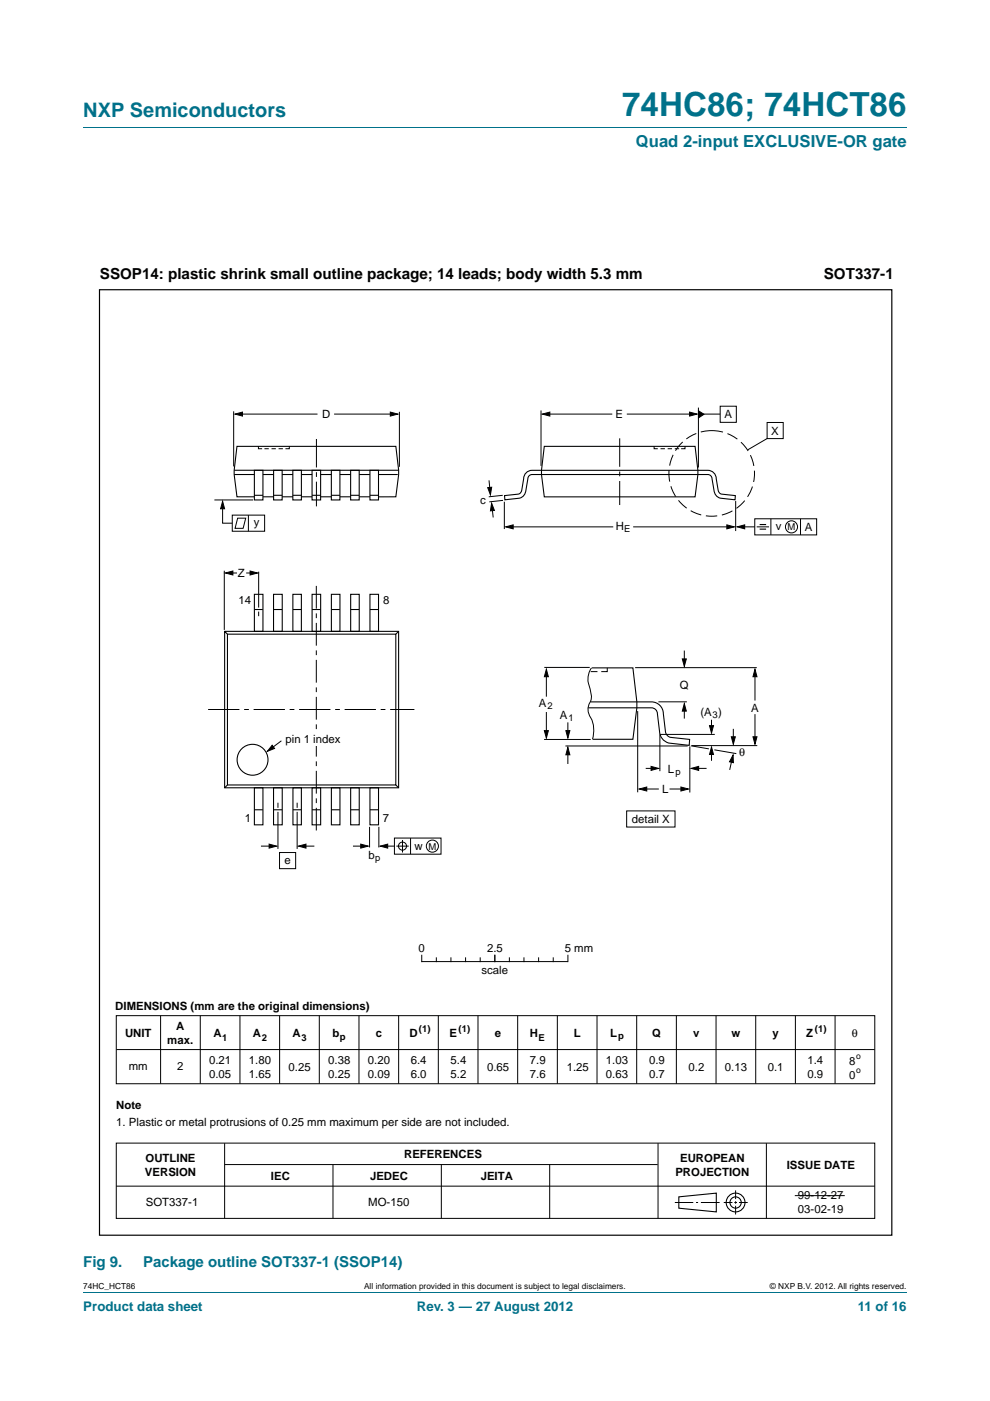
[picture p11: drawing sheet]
<svg xmlns="http://www.w3.org/2000/svg" width="210mm" height="297mm" viewBox="0 0 210 297" stroke-linecap="round" stroke-linejoin="round" font-family="sans-serif">
<path d="M17.7 27h174.6M17.7 273.9h174.6" fill="none" stroke="#00718a" stroke-width=".21"/>
<g fill="none" stroke="#000" stroke-width=".21">
<path d="M49.6 87.2v11.7M50.8 87.8h16.5M54.8 94.6v.5h.8M56.1 95.1h.9M57.6 95.1h.9M59.1 95.1h.9M61.4 94.6v.5h-.9M70.9 87.8h12.6M84.7 87.3v11.7M114.8 87v11.8M115.7 87.8h14.2M132.9 87.8h14.1"/>
<path d="M138.7 94.6v.5h.8M140.1 95.1h.9M141.6 95.1h.9M143.1 95.1h.9M145.3 94.6v.5h-.8M148.1 86.4v12.7M148.7 87.8h4M152.8 86.1h3.4v3.4h-3.4zM162.7 89.6h3.4v3.4h-3.4zM162.7 93l-4.1 2.4M45.5 106h8.2M47.2 106.9v4h2.1"/>
<path d="M49.3 109.2h6.8v3.4h-6.8zM50.4 109.9h1.7l-.5 2.1h-1.7zM52.7 109.2v3.4M103.7 101.8l.3 2.6M104.3 107.2l.3 2.5M106.6 105l-2.9 .3M106.7 106.1l-2.9 .3M107 106.4v5.8M108.1 111.7h22M134.3 111.7h20.4M156 106.2v6.4M157.2 111.7h2.9"/>
<path d="M160.1 110h13.1v3.4h-13.1zM160.5 111.7h2.6M163.5 110v3.4M169.8 110v3.4M47.6 121v12.6M48.4 121.5h1.9M52.2 121.5h1.8M54.9 121.2v7.6M54.9 129.7v.9M145.1 137.9v2.3M115.4 156.8h9.9M115.4 141.5h9.7"/>
<path d="M115.9 142.4v5.3M115.9 151v4.7M119.9 158.2h26M120.4 153.2v2.8M120.4 159.4v2.6M125.3 142.4h1.4M125.5 141.6a4.5 4.5 0 0 0-.3 4.6l.1 .7a3 3 0 0 1-.4 2.5 3.6 3.6 0 0 0 .7 3.3l.3 2-.2 2M128.8 141.6v.8h-1.3M134.7 141.6h25.8M135.3 150.8v17.2M139.7 148.8h6M140 155.7h11.6"/>
<path d="M140 155.7v7.8M145.1 149.8v2.6M146.3 158.3v9.7M146.5 158.1l3.9 .7M146.7 158.1h13.9M150.9 152.6v1.9M150.9 159.4v1.9M151.5 159l4.7 .8M155.5 154.5v2.6M160.1 142.7v5.8M160.1 151.4v5.5M55.3 179.4h2.6"/>
<path d="M59 170.2v1.1M59 172.1v7.9M63 170.2v1.1M63 172.1v7.9M64.1 179.4h2.6M74.9 179.4h2.5M78.4 175.3v4.4M80.4 175.3v4.4M81.5 179.4h2.2M83.7 177.7h9.8v3.4h-9.8zM84.1 179.4h2.6M85.4 178.1v2.6"/>
<path d="M87.1 177.7v3.4M132.9 171.9h10.3v3.4h-10.3zM136.4 167.3h3.3M137 162.9h1.8M142 167.3h3.2M147.5 162.9h2.4M155.3 160.7l-.5 2.5M59.3 180.8h3.4v3.4h-3.4zM24.7 215.3h160.8v14.5h-160.8zM34.1 215.3v14.5M42.5 215.3v14.5M50.9 215.3v14.5"/>
<path d="M59.3 215.3v14.5M67.7 215.3v14.5M76.1 215.3v14.5M84.6 215.3v14.5M93 215.3v14.5M101.4 215.3v14.5M109.8 215.3v14.5M118.2 215.3v14.5M126.6 215.3v14.5M135 215.3v14.5M143.5 215.3v14.5M151.9 215.3v14.5"/>
<path d="M160.3 215.3v14.5M168.7 215.3v14.5M177.1 215.3v14.5M24.7 222.5h160.8M24.7 251.5h160.8M24.7 242.4h160.8v15.9h-160.8zM47.6 242.4v15.9M47.7 246.9h91.8M70.6 246.9v11.4M93.6 246.9v11.4M116.6 246.9v11.4M139.6 242.4v15.9"/>
<path d="M143.1 255h3.9M147.6 255h.5M148.7 255h3.9M153.5 255h1.9M155.7 255h.6M156 252.4v1.8M156 254.7v.5M156 255.7v1.8M156.7 255h1.9M162.6 242.4v15.9"/>
<circle cx="167.9" cy="111.7" r="1.28"/>
<circle cx="85.4" cy="179.4" r=".86"/>
<circle cx="91.7" cy="179.4" r="1.28"/>
</g>
<g fill="none" stroke="#000" stroke-width=".23">
<path d="M49.7 99.7h34.9M54 99.7h1.8v6.3h-1.8zM58 99.7h1.8v6.3h-1.8zM62.1 99.7h1.8v6.3h-1.8zM66.2 99.7h1.8v6.3h-1.8zM70.3 99.7h1.8v6.3h-1.8zM74.4 99.7h1.8v6.3h-1.8zM78.5 99.7h1.8v6.3h-1.8zM114.8 99.7h35.3a1.79 1.79 0 0 1 1.8 1.8l.4 2.4a.96 .96 0 0 0 .7 .9l3 .3-.1 .9-3.1-.4a1.81 1.81 0 0 1-1.4-1.7l-.4-2.4a.89 .89 0 0 0-.9-.9h-35.3M115 99.7h-2.1a1.79 1.79 0 0 0-1.8 1.8l-.4 2.4a.96 .96 0 0 1-.8 .9l-2.9 .3 .1 .9 3.1-.4a1.81 1.81 0 0 0 1.4-1.7l.4-2.4a.89 .89 0 0 1 .9-.9h2.1M115.4 94.6h32l.6 5.1-.6 5.6h-32l-.6-4.7zM49.7 100.6h4.3"/>
<path d="M54 105h1.8M54 105.3h-3.7l-.6-4.7 .6-6h33.7l.6 5.1-.6 5.6h-3.7M55.8 100.6h2.2M55.8 105.3h2.2M58 105h1.8M59.8 100.6h2.3M59.8 105.3h2.3M62.1 105h1.8M63.9 100.6h2.3M63.9 105.3h2.3M66.2 105h1.8M68 100.6h2.3"/>
<path d="M68 105.3h2.3M70.3 105h1.8M72.1 100.6h2.3M72.1 105.3h2.3M74.4 105h1.8M76.2 100.6h2.3M76.2 105.3h2.3M78.5 105h1.8M80.3 100.6h4.1M47.6 133.9h36.9v33.1h-36.9v-33.1l.6 .6zM48.2 134.5h35.8v31.9h-35.8zM54 126h1.8v7.9h-1.8z"/>
<path d="M54 129.2h1.7M58 126h1.9v7.9h-1.9zM58 129.2h1.8M62.1 126h1.8v7.9h-1.8zM62.2 129.2h1.7M66.2 126h1.8v7.9h-1.8zM66.2 129.2h1.8M70.3 126h1.8v7.9h-1.8zM70.3 129.2h1.8M74.4 126h1.8v7.9h-1.8zM74.4 129.2h1.8M78.5 126h1.8v7.9h-1.8z"/>
<path d="M78.5 129.2h1.8M84.5 133.9l-.5 .6M125.3 148.8h12.9a2.52 2.52 0 0 1 2.5 2.5l.5 3.9a1.44 1.44 0 0 0 1 1.1l4.1 .5-.1 1.2-4.4-.5a2.66 2.66 0 0 1-1.9-2.4l-.5-3.8a1.26 1.26 0 0 0-1.2-1.2h-13.4M125.5 141.6h8.7l.9 7.2v1.3l-.9 6.6h-8.5M48.2 166.4l-.6 .6M54 167h1.8v7.9h-1.8zM54 171.7h1.7M58 167h1.9v7.9h-1.9zM58 171.7h1.8M62.1 167h1.8v7.9h-1.8zM62.1 171.7h1.8M66.2 167h1.8v7.9h-1.8z"/>
<path d="M66.2 171.7h1.8M70.3 167h1.8v7.9h-1.8zM70.3 171.7h1.8M74.4 167h1.8v7.9h-1.8zM74.4 171.7h1.8M78.5 167h1.8v7.9h-1.8zM78.5 171.7h1.8M84 166.4l.5 .6M144 253.8l7.9-.8v3.9l-7.9-.7z"/>
<circle cx="53.6" cy="161.1" r="3.3"/>
<circle cx="156" cy="255" r="1.99"/>
<circle cx="156" cy="255" r="1.2"/>
</g>
<g fill="#000" stroke="#000" stroke-width=".21">
<path d="M49.8 87.8l1.6-.4v.8zM82.8 87.4l1.6 .4-1.6 .4zM115 87.8l1.6-.4v.8zM146.3 87.4l1.6 .4-1.6 .4zM148.1 87.1l1.2 .7-1.2 .8zM47.2 106.3l.4 1.6h-.8zM103.4 103.4l.9-.1-.3 1.6zM104.3 106.7l.6 1.5-.9 .1zM107.3 111.7l1.5-.4v.8zM154.2 111.3l1.6 .4-1.6 .4zM156.4 111.7l1.6-.4v.8zM47.8 121.5l1.6-.4v.8z"/>
<path d="M53 121.1l1.6 .4-1.6 .4zM144.7 139.7h.9l-.5 1.6zM115.9 141.9l.4 1.6h-.8zM115.5 154.9h.8l-.4 1.6zM120 154.9h.9l-.5 1.6zM145.1 149.2l.5 1.6h-.9zM150.9 158.4l.4 1.6h-.8zM150.5 153.9h.8l-.4 1.5zM155.1 156.2h.9l-.5 1.6zM160.1 141.9l.5 1.6h-.9zM159.7 156.2h.9l-.5 1.6zM57.1 179l1.6 .4-1.6 .4z"/>
<path d="M63.3 179.4l1.6-.4v.8zM76.5 179l1.6 .4-1.6 .4zM80.6 179.4l1.6-.4v.8zM120.4 158.4l.5 1.6h-.9zM135.6 167.3l1.6-.4v.8zM138.1 162.5l1.6 .4-1.6 .4zM144.4 166.9l1.6 .4-1.6 .4zM146.6 162.9l1.6-.4v.8zM155.5 160.1l.1 1.6-.9-.2z"/>
</g>
<path d="M161.1 111.2h1.4M161.1 112.2h1.4" fill="none" stroke="#000" stroke-width=".24"/>
<circle cx="151" cy="100.4" r="9.1" fill="none" stroke="#000" stroke-width=".21" stroke-dasharray="2.4 1" stroke-linecap="butt"/>
<path d="M67.1 124.2v51.9" fill="none" stroke="#000" stroke-width=".21" stroke-dasharray="4.8 1 1 1" stroke-linecap="butt"/>
<path d="M44.1 150.4h43.8" fill="none" stroke="#000" stroke-width=".21" stroke-dasharray="6.6 1 1 1" stroke-linecap="butt"/>
<path d="M67.1 93.1v14.3M131.4 92.9v14.2" fill="none" stroke="#000" stroke-width=".21" stroke-dasharray="6 1 1 1" stroke-linecap="butt"/>
<path d="M66.4 155h1.2v3.2h-1.2z" fill="#fff"/>
<g fill="none" stroke="#000" stroke-width=".21">
<path d="M59.7 157.1l-2.3 1.7M89.5 202.5v1.4M89.5 203.9h30.9M92.5 203.1v.8M95.6 203.1v.8M98.7 203.1v.8M101.9 203.1v.8M104.9 202.5v1.4M105 202.5v1.4M108 203.1v.8M111.1 203.1v.8M114.2 203.1v.8"/>
<path d="M117.3 203.1v.8M120.5 202.5v1.4M168.6 253.5h10.6"/>
</g>
<path d="M57.7 158l.5 .7-1.5 .6z" fill="#000" stroke="#000" stroke-width=".21"/>
<path d="M21.1 61.4h168.1v200.5h-168.1z" fill="none" stroke="#000" stroke-width=".25"/>
<text font-size="7" fill="#00718a" x="132" y="24.6">74HC86; 74HCT86</text>
<text font-size="4.2" fill="#00718a" x="17.7" y="24.9">NXP Semiconductors</text>
<text font-size="3.5" fill="#00718a" x="134.9" y="31.1">Quad 2-input EXCLUSIVE-OR gate</text>
<g font-size="3.2">
<text x="21.2" y="59.1">SSOP14: plastic shrink small outline package; 14 leads; body width 5.3 mm</text>
<text x="174.7" y="59.1">SOT337-1</text>
</g>
<g font-size="3.2" fill="#00718a">
<text x="17.7" y="268.6">Fig 9.</text>
<text x="30.4" y="268.6">Package outline SOT337-1 (SSOP14)</text>
</g>
<g font-size="2.8" fill="#00718a">
<text x="17.7" y="277.9">Product data sheet</text>
<text x="88.4" y="277.9">Rev. 3 — 27 August 2012</text>
<text x="182" y="277.9">11 of 16</text>
</g>
<g font-size="2.4">
<text x="68.4" y="88.7">D</text>
<text x="130.6" y="88.7">E</text>
<text x="153.7" y="88.7">A</text>
<text x="163.6" y="92.2">X</text>
<text x="101.8" y="106.8">c</text>
<text x="53.9" y="111.5">y</text>
<text x="130.6" y="112.3">H</text>
<text x="164.6" y="112.4">v</text>
<text x="170.7" y="112.6">A</text>
<text x="50.5" y="122.3">Z</text>
<text x="50.6" y="128.2">14</text>
<text x="81.3" y="128.1">8</text>
<text x="114.3" y="149.9">A</text>
<text x="144.2" y="146.2">Q</text>
<text x="118.8" y="152.5">A</text>
<text x="148.6" y="151.9">(A )</text>
<text x="159.3" y="151">A</text>
<text x="60.6" y="157.4">pin 1 index</text>
<text x="156.8" y="160.4">θ</text>
<text x="141.7" y="163.9">L</text>
<text x="140.4" y="168.2">L</text>
<text x="52" y="174.3">1</text>
<text x="81.2" y="174.2">7</text>
<text x="134" y="174.5">detail X</text>
<text x="60.3" y="183.2">e</text>
<text x="78.2" y="182">b</text>
<text x="87.9" y="180.1">w</text>
<text x="88.7" y="201.8">0</text>
<text x="103.3" y="201.8">2.5</text>
<text x="119.8" y="201.8">5 mm</text>
<text x="102.1" y="206.6">scale</text>
<text x="24.5" y="214.2">DIMENSIONS (mm are the original dimensions)</text>
<text x="26.5" y="219.9">UNIT</text>
<text x="35.5" y="221.3">max.</text>
<text x="37.4" y="218.4">A</text>
<text x="45.3" y="219.9">A</text>
<text x="53.7" y="219.9">A</text>
<text x="62.1" y="219.9">A</text>
<text x="70.5" y="219.9">b</text>
<text x="79.7" y="219.9">c</text>
<text x="86.8" y="219.9">D</text>
<text x="95.3" y="219.9">E</text>
<text x="104.9" y="219.9">e</text>
<text x="112.3" y="219.9">H</text>
<text x="121.7" y="219.9">L</text>
<text x="129.4" y="219.9">L</text>
<text x="138.3" y="219.9">Q</text>
<text x="147" y="219.9">v</text>
<text x="155.2" y="219.9">w</text>
<text x="163.8" y="219.9">y</text>
<text x="171" y="219.9">Z</text>
<text x="180.7" y="219.9">θ</text>
<text x="27.3" y="226.8">mm</text>
<text x="37.6" y="227">2</text>
<text x="44.4" y="225.5">0.21</text>
<text x="52.8" y="225.5">1.80</text>
<text x="61.2" y="227.1">0.25</text>
<text x="69.6" y="225.5">0.38</text>
<text x="78" y="225.5">0.20</text>
<text x="87.1" y="225.5">6.4</text>
<text x="95.6" y="225.5">5.4</text>
<text x="103.3" y="227.1">0.65</text>
<text x="112.4" y="225.5">7.9</text>
<text x="120.2" y="227.1">1.25</text>
<text x="128.5" y="225.5">1.03</text>
<text x="137.7" y="225.5">0.9</text>
<text x="146.1" y="227.1">0.2</text>
<text x="153.8" y="227">0.13</text>
<text x="162.8" y="227">0.1</text>
<text x="171.3" y="225.5">1.4</text>
<text x="180.1" y="225.7">8</text>
<text x="44.4" y="228.5">0.05</text>
<text x="52.8" y="228.5">1.65</text>
<text x="69.6" y="228.5">0.25</text>
<text x="78" y="228.5">0.09</text>
<text x="87.1" y="228.5">6.0</text>
<text x="95.6" y="228.5">5.2</text>
<text x="112.4" y="228.5">7.6</text>
<text x="128.5" y="228.5">0.63</text>
<text x="137.7" y="228.5">0.7</text>
<text x="171.3" y="228.5">0.9</text>
<text x="180.1" y="228.7">0</text>
<text x="24.7" y="235">Note</text>
<text x="24.7" y="238.7">1. Plastic or metal protrusions of 0.25 mm maximum per side are not included.</text>
<text x="85.7" y="245.6">REFERENCES</text>
<text x="30.7" y="249.3">VERSION</text>
<text x="30.9" y="246.3">OUTLINE</text>
<text x="57.5" y="250.2">IEC</text>
<text x="78.5" y="250.2">JEDEC</text>
<text x="102" y="250.2">JEITA</text>
<text x="143.3" y="249.3">PROJECTION</text>
<text x="144.3" y="246.3">EUROPEAN</text>
<text x="166.9" y="247.8">ISSUE DATE</text>
<text x="30.9" y="255.8">SOT337-1</text>
<text x="78.1" y="255.8">MO-150</text>
<text x="169.2" y="254.3">99-12-27</text>
<text x="169.2" y="257.2">03-02-19</text>
</g>
<g font-size="2">
<text x="132.4" y="112.8">E</text>
<text x="167.1" y="112.4">M</text>
<text x="116.1" y="150.3">2</text>
<text x="120.6" y="153">1</text>
<text x="151.1" y="152.3">3</text>
<text x="143.3" y="164.4">p</text>
<text x="79.6" y="182.5">p</text>
<text x="90.9" y="180.1">M</text>
<text x="47.1" y="220.6">1</text>
<text x="55.5" y="220.6">2</text>
<text x="63.9" y="220.6">3</text>
<text x="72.1" y="220.4">p</text>
<text x="88.9" y="218.9">(1)</text>
<text x="97.3" y="218.9">(1)</text>
<text x="114.2" y="220.6">E</text>
<text x="131.1" y="220.3">p</text>
<text x="172.9" y="218.9">(1)</text>
</g>
<g font-size="1.8">
<text x="181.6" y="224.5">o</text>
<text x="181.6" y="227.5">o</text>
<text x="17.7" y="273.3">74HC_HCT86</text>
<text x="77.2" y="273.3">All information provided in this document is subject to legal disclaimers.</text>
<text x="163.3" y="273.3">© NXP B.V. 2012. All rights reserved.</text>
</g>
</svg>
